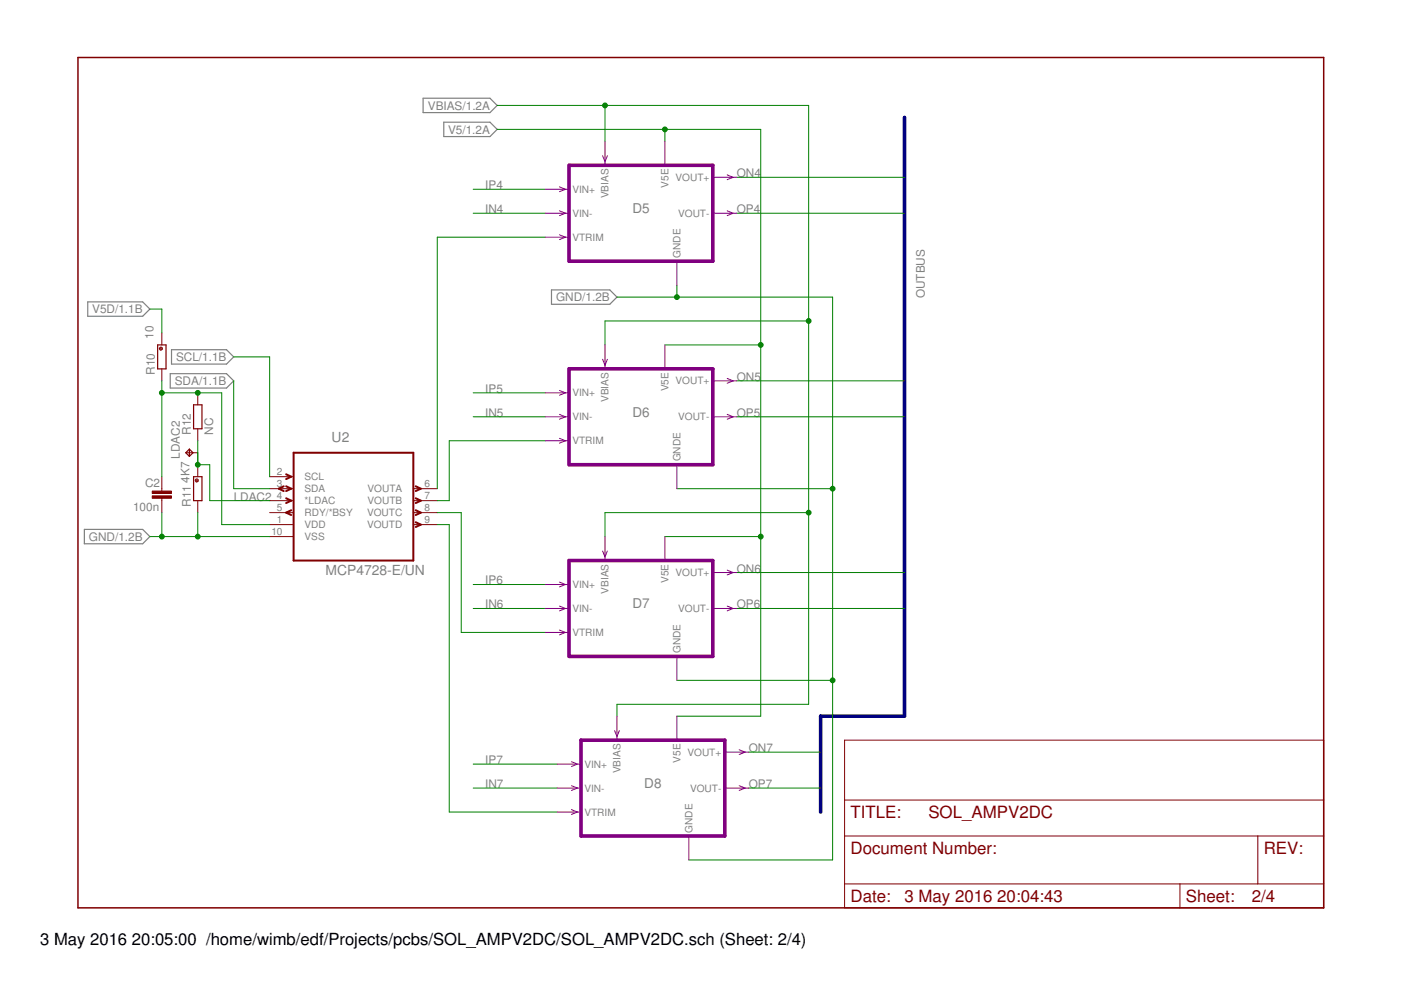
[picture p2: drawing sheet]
<svg xmlns="http://www.w3.org/2000/svg" width="297mm" height="210mm" viewBox="0 0 297 210" stroke-linecap="round" stroke-linejoin="round" font-family="sans-serif">
<path d="M89.7 20.8h14.2l1.5 1.6-1.5 1.5h-14.2zM94.1 25.9h9.8l1.5 1.5-1.5 1.6h-9.8zM18.6 64h11.6l1.6 1.5-1.6 1.6h-11.6zM36.1 79.2h11.9l1.6 1.6-1.6 1.5h-11.9zM36.4 74.1h11.6l1.6 1.6-1.6 1.5h-11.6zM116.9 61.5h12.4l1.5 1.5-1.5 1.5h-12.4zM17.9 112.2h12.3l1.6 1.6-1.6 1.5h-12.3z" fill="none" stroke="#808080" stroke-width=".25"/>
<path d="M16.5 12.2h264.1v180.3h-264.1z" fill="none" stroke="#800000" stroke-width=".32"/>
<g fill="none" stroke="#800000" stroke-width=".21">
<path d="M34.3 70.6v2.5M34.3 78.2v2.6M39.4 96h2.5M41.9 83.3v2.5M41.9 90.9v2.6M41.9 98.5v2.6M34.3 101.1v3M34.3 105.6v3.1M41.9 106.2v2.5M57.2 106.2h5.1M57.2 108.7h5.1M57.2 101.1h5.1"/>
<path d="M57.2 103.6h5.1M57.2 111.2h5.1M57.2 113.8h5.1M87.6 106.2h5.1M87.6 108.7h5.1M87.6 103.6h5.1M87.6 111.2h5.1M179.1 156.9h101.5v35.6h-101.5zM179.1 177.2h101.5M179.1 169.6h101.5M266.7 177.2v10.2M179.1 187.4h101.5"/>
<path d="M250.2 187.4v5.1"/>
<circle cx="34.1" cy="73.9" r=".32"/>
<circle cx="41.7" cy="101.9" r=".32"/>
</g>
<path d="M62.3 96h25.3v22.9h-25.3zM60.2 103.1l-1.1 .5 1.1 .5M60.7 100.6l1 .5-1 .5M60.7 103.1l1 .5-1 .5M60.7 105.6l1 .6-1 .5M61.7 108.2l-1 .5 1 .5M88.1 110.7l1.1 .5-1.1 .5M88.1 108.2l1.1 .5-1.1 .5M88.1 105.6l1.1 .6-1.1 .5M88.1 103.1l1.1 .5-1.1 .5" fill="none" stroke="#800000" stroke-width=".42"/>
<g fill="#800000" stroke="#800000" stroke-width=".21">
<path d="M32.3 105.1h4v.5h-4z"/>
<path d="M32.3 104.1h4v.5h-4z"/>
</g>
<path d="M33.4 73.1h1.8v5.1h-1.8zM40.2 95.2l-.8 .8 .8 .8M40.2 95.2l.7 .8-.7 .8M40.2 95.2v1.6M41 85.8h1.8v5.1h-1.8zM41 101.1h1.8v5.1h-1.8z" fill="none" stroke="#800000" stroke-width=".25"/>
<path d="M191.8 24.9v126.9h-17.8v20.4" fill="none" stroke="#000080" stroke-width=".76"/>
<g fill="none" stroke="#008000" stroke-width=".21">
<path d="M105.4 22.4h66v126.9h-40.6v2.5M105.4 27.4h55.9v124.4h-17.8M128.3 22.4v7.6M141 27.4v2.6M156.2 37.6h35.6M100.3 40.1h15.3M100.3 45.2h15.3M115.6 50.3h-22.9v53.3M156.2 45.2h35.6M31.8 65.5h2.5v5.1M49.6 75.7h7.6v25.4M130.8 63h45.7v119.3h-30.5"/>
<path d="M141 73.1h20.3M143.5 60.5v2.5M171.4 68.1h-43.1v5M34.3 83.3h12.7v27.9h10.2M34.3 80.8v20.3M41.9 93.5v5h2.6v7.7h12.7M49.6 80.8v22.8h7.6M100.3 83.3h15.3M100.3 88.4h15.3M115.6 93.5h-20.4v12.7h-2.5M156.2 88.4h35.6M156.2 80.8h35.6"/>
<path d="M31.8 113.8h25.4M34.3 108.7v5.1M41.9 108.7v5.1M92.7 108.7h5.1v25.4h17.8M92.7 111.2h2.5v61h22.9M141 113.8h20.3M143.5 103.6h33M171.4 108.7h-43.1v5.1M100.3 123.9h15.3M100.3 129h15.3M156.2 129h35.6M156.2 121.4h35.6"/>
<path d="M143.5 144.3h33M158.7 159.5h15.3M100.3 162h17.8M100.3 167.1h17.8M158.7 167.1h15.3"/>
</g>
<g fill="#008000" stroke="#008000" stroke-width=".21">
<circle cx="171.4" cy="108.7" r=".51"/>
<circle cx="128.3" cy="22.4" r=".51"/>
<circle cx="171.4" cy="68.1" r=".51"/>
<circle cx="161.3" cy="113.8" r=".51"/>
<circle cx="161.3" cy="73.1" r=".51"/>
<circle cx="141" cy="27.4" r=".51"/>
<circle cx="176.5" cy="103.6" r=".51"/>
<circle cx="176.5" cy="144.3" r=".51"/>
<circle cx="143.5" cy="63" r=".51"/>
<circle cx="34.3" cy="113.8" r=".51"/>
<circle cx="41.9" cy="113.8" r=".51"/>
<circle cx="34.3" cy="83.3" r=".51"/>
<circle cx="41.9" cy="83.3" r=".51"/>
<circle cx="41.9" cy="98.5" r=".51"/>
</g>
<path d="M120.6 35.1h30.5v20.3h-30.5zM120.6 78.2h30.5v20.3h-30.5zM120.6 118.9h30.5v20.3h-30.5zM123.2 156.9h30.5v20.3h-30.5z" fill="none" stroke="#800080" stroke-width=".76"/>
<g fill="none" stroke="#800080" stroke-width=".21">
<path d="M118.6 39.6l1.3 .5-1.3 .5M127.8 33l.5 1.3 .5-1.3M128.3 30v5.1M141 30v5.1M151.1 37.6h5.1M154.2 37.1l1.2 .5-1.2 .5M115.6 40.1h5M115.6 45.2h5M115.6 50.3h5M118.6 44.7l1.3 .5-1.3 .5M118.6 49.8l1.3 .5-1.3 .5M143.5 55.4v5.1"/>
<path d="M151.1 45.2h5.1M154.2 44.7l1.2 .5-1.2 .5M127.8 76.2l.5 1.2 .5-1.2M128.3 73.1v5.1M141 73.1v5.1M115.6 83.3h5M115.6 88.4h5M115.6 93.5h5M118.6 82.8l1.3 .5-1.3 .5M118.6 87.9l1.3 .5-1.3 .5M118.6 92.9l1.3 .6-1.3 .5M143.5 98.5v5.1"/>
<path d="M151.1 88.4h5.1M151.1 80.8h5.1M154.2 80.2l1.2 .6-1.2 .5M154.2 87.9l1.2 .5-1.2 .5M127.8 116.8l.5 1.3 .5-1.3M128.3 113.8v5.1M141 113.8v5.1M115.6 123.9h5M115.6 129h5M115.6 134.1h5M118.6 123.4l1.3 .5-1.3 .5M118.6 128.5l1.3 .5-1.3 .5"/>
<path d="M118.6 133.6l1.3 .5-1.3 .5M143.5 139.2v5.1M151.1 129h5.1M151.1 121.4h5.1M154.2 120.9l1.2 .5-1.2 .5M154.2 128.5l1.2 .5-1.2 .5M130.3 154.9l.5 1.3 .5-1.3M130.8 151.8v5.1M143.5 151.8v5.1M153.7 159.5h5M156.7 159l1.3 .5-1.3 .5M118.1 162h5.1"/>
<path d="M118.1 167.1h5.1M118.1 172.2h5.1M121.2 161.5l1.2 .5-1.2 .5M121.2 166.6l1.2 .5-1.2 .5M121.2 171.7l1.2 .5-1.2 .5M146 177.2v5.1M153.7 167.1h5M156.7 166.6l1.3 .5-1.3 .5"/>
</g>
<g font-size="3.6" fill="#800000">
<text x="180.3" y="173.4">TITLE:</text>
<text x="196.8" y="173.4">SOL_AMPV2DC</text>
<text x="180.3" y="181.1">Document Number:</text>
<text x="267.9" y="181.1">REV:</text>
<text x="180.3" y="191.2">Date:</text>
<text x="191.8" y="191.2">3 May 2016</text>
<text x="211.4" y="191.2">20:04:43</text>
<text x="251.4" y="191.2">Sheet:</text>
<text x="265.4" y="191.2">2/4</text>
</g>
<g font-size="3.5">
<text x="8.5" y="200.4">3 May 2016</text>
<text x="28" y="200.4">20:05:00 /home/wimb/edf/Projects/pcbs/SOL_AMPV2DC/SOL_AMPV2DC.sch (Sheet: 2/4)</text>
</g>
<g font-size="2.9" fill="#808080">
<text x="134.1" y="45.2">D5</text>
<text x="134.1" y="88.4">D6</text>
<text x="70.3" y="93.6">U2</text>
<text x="69" y="121.9">MCP4728-E/UN</text>
<text x="134.1" y="129">D7</text>
<text x="136.6" y="167.1">D8</text>
</g>
<g font-size="2.5" fill="#808080">
<text x="90.7" y="23.2">VBIAS/1.2A</text>
<text x="95" y="28.3">V5/1.2A</text>
<text x="102.9" y="40.1">IP4</text>
<text x="156.2" y="37.6">ON4</text>
<text x="102.9" y="45.2">IN4</text>
<text x="156.2" y="45.2">OP4</text>
<text x="117.9" y="63.9">GND/1.2B</text>
<text x="196.1" y="63.2" transform="rotate(-90 196.1 63.2)">OUTBUS</text>
<text x="19.6" y="66.4">V5D/1.1B</text>
<text x="32.5" y="71.9" transform="rotate(-90 32.5 71.9)">10</text>
<text x="37.3" y="76.6">SCL/1.1B</text>
<text x="32.8" y="79.5" transform="rotate(-90 32.8 79.5)">R10</text>
<text x="37.1" y="81.6">SDA/1.1B</text>
<text x="102.9" y="83.3">IP5</text>
<text x="156.2" y="80.8">ON5</text>
<text x="102.9" y="88.4">IN5</text>
<text x="156.2" y="88.4">OP5</text>
<text x="40.4" y="92.2" transform="rotate(-90 40.4 92.2)">R12</text>
<text x="45.2" y="92.2" transform="rotate(-90 45.2 92.2)">NC</text>
<text x="38.1" y="97.3" transform="rotate(-90 38.1 97.3)">LDAC2</text>
<text x="30.8" y="103.2">C2</text>
<text x="40.1" y="102.3" transform="rotate(-90 40.1 102.3)">4K7</text>
<text x="40.4" y="107.4" transform="rotate(-90 40.4 107.4)">R11</text>
<text x="49.5" y="106.2">LDAC2</text>
<text x="28.2" y="108.3">100n</text>
<text x="18.9" y="114.7">GND/1.2B</text>
<text x="102.9" y="123.9">IP6</text>
<text x="156.2" y="121.4">ON6</text>
<text x="102.9" y="129">IN6</text>
<text x="156.2" y="129">OP6</text>
<text x="158.7" y="159.5">ON7</text>
<text x="102.9" y="162">IP7</text>
<text x="102.9" y="167.1">IN7</text>
<text x="158.7" y="167.1">OP7</text>
</g>
<g font-size="2.5" fill="#800000">
<text x="35.6" y="74.4" transform="rotate(-90 35.6 74.4)">*</text>
<text x="43.2" y="102.3" transform="rotate(-90 43.2 102.3)">*</text>
</g>
<g font-size="2.1" fill="#808080">
<text x="121.4" y="40.9">VIN+</text>
<text x="141.7" y="39.8" transform="rotate(-90 141.7 39.8)">V5E</text>
<text x="143.2" y="38.4">VOUT+</text>
<text x="121.4" y="46">VIN-</text>
<text x="129" y="42.1" transform="rotate(-90 129 42.1)">VBIAS</text>
<text x="143.8" y="46">VOUT-</text>
<text x="121.4" y="51">VTRIM</text>
<text x="144.3" y="54.7" transform="rotate(-90 144.3 54.7)">GNDE</text>
<text x="141.7" y="83" transform="rotate(-90 141.7 83)">V5E</text>
<text x="143.2" y="81.5">VOUT+</text>
<text x="121.4" y="84.1">VIN+</text>
<text x="121.4" y="89.1">VIN-</text>
<text x="129" y="85.2" transform="rotate(-90 129 85.2)">VBIAS</text>
<text x="143.8" y="89.1">VOUT-</text>
<text x="121.4" y="94.2">VTRIM</text>
<text x="58.7" y="100.7">2</text>
<text x="64.6" y="101.8">SCL</text>
<text x="144.3" y="97.8" transform="rotate(-90 144.3 97.8)">GNDE</text>
<text x="58.7" y="105.8">4</text>
<text x="58.7" y="103.3">3</text>
<text x="64.6" y="106.9">*LDAC</text>
<text x="64.6" y="104.4">SDA</text>
<text x="77.9" y="104.4">VOUTA</text>
<text x="77.9" y="106.9">VOUTB</text>
<text x="90" y="103.3">6</text>
<text x="90" y="105.8">7</text>
<text x="57.5" y="113.4">10</text>
<text x="58.7" y="108.3">5</text>
<text x="58.7" y="110.9">1</text>
<text x="64.6" y="109.5">RDY/*BSY</text>
<text x="64.6" y="112">VDD</text>
<text x="77.8" y="109.5">VOUTC</text>
<text x="77.8" y="112">VOUTD</text>
<text x="90" y="108.3">8</text>
<text x="90" y="110.9">9</text>
<text x="64.6" y="114.5">VSS</text>
<text x="121.4" y="124.7">VIN+</text>
<text x="129" y="125.9" transform="rotate(-90 129 125.9)">VBIAS</text>
<text x="141.7" y="123.6" transform="rotate(-90 141.7 123.6)">V5E</text>
<text x="143.2" y="122.1">VOUT+</text>
<text x="121.4" y="129.8">VIN-</text>
<text x="143.8" y="129.8">VOUT-</text>
<text x="121.4" y="134.8">VTRIM</text>
<text x="144.3" y="138.5" transform="rotate(-90 144.3 138.5)">GNDE</text>
<text x="144.3" y="161.7" transform="rotate(-90 144.3 161.7)">V5E</text>
<text x="145.8" y="160.2">VOUT+</text>
<text x="123.9" y="162.8">VIN+</text>
<text x="123.9" y="167.9">VIN-</text>
<text x="131.6" y="164" transform="rotate(-90 131.6 164)">VBIAS</text>
<text x="146.3" y="167.9">VOUT-</text>
<text x="123.9" y="172.9">VTRIM</text>
<text x="146.8" y="176.5" transform="rotate(-90 146.8 176.5)">GNDE</text>
</g>
</svg>
